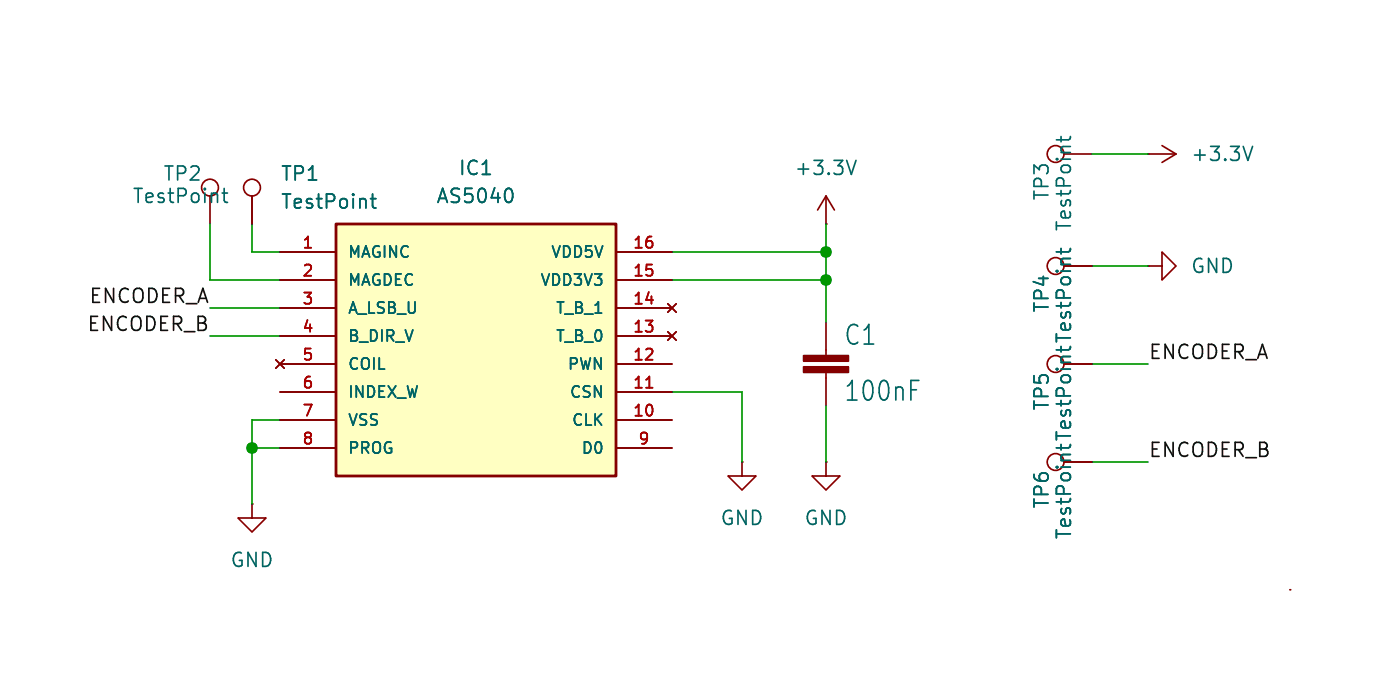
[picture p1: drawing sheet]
<svg xmlns="http://www.w3.org/2000/svg" width="127mm" height="63mm" viewBox="0 0 127 63" stroke-linecap="round" stroke-linejoin="round" font-family="sans-serif">
<g fill="none" stroke="#840000" stroke-width=".15">
<path d="M19 17.8v2.5M22.9 17.8v2.5M74.9 17.8l-.7 1.3M74.9 17.8v2.5M74.9 17.8l.8 1.3M96.5 14h2.6M104.1 14h.1M104.1 14h2.6M105.4 13.2l1.3 .8M106.7 14l-1.3 .7M74.9 20.3h.1M74.9 29.2v3.1"/>
<path d="M74.9 33.8v3M96.5 33h2.6M96.5 24.1h2.6M104.1 24.1h1.3v-1.2l1.3 1.2-1.3 1.3v-1.3M104.1 24.1h.1M22.9 45.7v1.3h-1.3l1.3 1.3 1.2-1.3h-1.2M22.9 45.7h.1M67.3 41.9v1.3h1.3l-1.3 1.3-1.3-1.3h1.3M67.3 41.9h.1M74.9 41.9v1.3h1.3l-1.3 1.3-1.2-1.3h1.2M74.9 41.9h.1M96.5 41.9h2.6"/>
<path d="M117 53.5h.1"/>
<circle cx="19" cy="17" r=".76"/>
<circle cx="22.9" cy="17" r=".76"/>
<circle cx="95.8" cy="14" r=".76"/>
<circle cx="95.8" cy="24.1" r=".76"/>
<circle cx="95.8" cy="33" r=".76"/>
<circle cx="95.8" cy="41.9" r=".76"/>
</g>
<g fill="none" stroke="#006464" stroke-width=".15">
<path d="M20.2 17.5h.4M20.3 17.1v1.1l.1 .1 .2 .1M33.6 18h.5M33.8 17.6v1.1l.1 .1 .2 .1M77.7 14.5l-.5 1.3M96.3 12.4v.5M97.1 12.4l-.1 .2-.1 .1h-1.1M113.6 13.3l-.4 1.2M82.6 34.5h.8M96.3 22.5v.5M96.3 31.4v.5M97.1 22.5l-.1 .3h-.1h-1.1"/>
<path d="M96.3 40.3v.5"/>
</g>
<g fill="#840000" stroke="#840000" stroke-width=".15">
<path d="M72.9 33.3h4.1v.5h-4.1z"/>
<path d="M72.9 32.3h4.1v.5h-4.1z"/>
</g>
<path d="M30.5 20.3h25.4v22.9h-25.4z" fill="#ffffc2"/>
<path d="M30.5 20.3h25.4v22.9h-25.4z" fill="none" stroke="#840000" stroke-width=".25"/>
<g fill="none" stroke="#840000" stroke-width=".15">
<path d="M22.9 17.8v2.5M25 32.6l.8 .8M25.4 22.9h5.1M25.4 38.1h5.1M25.4 35.6h5.1M25.4 33h5.1M25.4 30.5h5.1M25.4 27.9h5.1M25.4 25.4h5.1M25.8 32.6l-.8 .8M55.9 22.9h5.1M55.9 38.1h5.1"/>
<path d="M55.9 35.6h5.1M55.9 33h5.1M55.9 30.5h5.1M55.9 27.9h5.1M55.9 25.4h5.1M60.6 30.1l.7 .8M60.6 27.6l.7 .7M61.3 30.1l-.7 .8M61.3 27.6l-.7 .7M96.5 33h2.6M96.5 24.1h2.6M25.4 40.6h5.1"/>
<path d="M55.9 40.6h5.1M96.5 41.9h2.6"/>
</g>
<path d="M58.6 35.2h.6" fill="none" stroke="#a90000" stroke-width=".15"/>
<path d="M33.6 18h.5M33.8 17.6v1.1l.1 .1 .2 .1M46.3 17.2a.95 .95 0 0 1 0 1.1M96.3 22.5v.5M96.3 31.4v.5M97.1 22.5l-.1 .3h-.1h-1.1M96.3 40.3v.5" fill="none" stroke="#006464" stroke-width=".15"/>
<g fill="none" stroke="#009600" stroke-width=".15">
<path d="M99.1 14h5M19 20.3v5.1h6.4M19 30.5h6.4M19 27.9h6.4M22.9 20.3v2.6h2.5M25.4 38.1h-2.5v7.6M61 25.4h13.9M61 22.9h13.9M61 35.6h6.3v6.3M74.9 20.3v8.9M74.9 36.8v5.1M99.1 24.1h5"/>
<path d="M99.1 33h5M22.9 40.6h2.5M99.1 41.9h5"/>
</g>
<g fill="#009600" stroke="#009600" stroke-width=".15">
<circle cx="22.9" cy="40.6" r=".46"/>
<circle cx="74.9" cy="25.4" r=".46"/>
<circle cx="74.9" cy="22.9" r=".46"/>
</g>
<g font-size="2.5" fill="#006464">
<text x="76.5" y="31.5">C1</text>
<text x="76.5" y="36.6">100nF</text>
</g>
<g font-size="1.8" fill="#006464">
<text x="14.7" y="16.6">TP2</text>
<text x="25.4" y="16.6">TP1</text>
<text x="41.5" y="16.1">IC1</text>
<text x="72" y="16.1">+3.3V</text>
<text x="108" y="14.8">+3.3V</text>
<text x="11.9" y="18.6">TestPoint</text>
<text x="25.4" y="19.2">TestPoint</text>
<text x="39.5" y="18.6">AS5040</text>
<text x="95.4" y="18.3" transform="rotate(-90 95.4 18.3)">TP3</text>
<text x="97.4" y="21.1" transform="rotate(-90 97.4 21.1)">TestPoint</text>
<text x="95.4" y="28.4" transform="rotate(-90 95.4 28.4)">TP4</text>
<text x="108" y="25">GND</text>
<text x="97.4" y="31.2" transform="rotate(-90 97.4 31.2)">TestPoint</text>
<text x="95.4" y="37.3" transform="rotate(-90 95.4 37.3)">TP5</text>
<text x="97.4" y="40.1" transform="rotate(-90 97.4 40.1)">TestPoint</text>
<text x="65.3" y="47.9">GND</text>
<text x="72.9" y="47.9">GND</text>
<text x="95.4" y="46.2" transform="rotate(-90 95.4 46.2)">TP6</text>
<text x="20.8" y="51.7">GND</text>
<text x="97.4" y="49" transform="rotate(-90 97.4 49)">TestPoint</text>
</g>
<g font-size="1.8" fill="#0f0f0f">
<text x="8" y="27.6">ENCODER_A</text>
<text x="7.8" y="30.1">ENCODER_B</text>
<text x="104.1" y="32.7">ENCODER_A</text>
<text x="104.1" y="41.6">ENCODER_B</text>
</g>
<g font-size="1.4" fill="#a90000">
<text x="27.3" y="22.6">1</text>
<text x="57.3" y="22.6">16</text>
<text x="27.3" y="25.1">2</text>
<text x="27.3" y="27.7">3</text>
<text x="57.3" y="27.7">14</text>
<text x="57.3" y="25.1">15</text>
<text x="27.3" y="30.2">4</text>
<text x="27.3" y="32.8">5</text>
<text x="27.3" y="35.3">6</text>
<text x="57.3" y="35.3">11</text>
<text x="57.3" y="32.8">12</text>
<text x="57.3" y="30.2">13</text>
<text x="27.3" y="37.8">7</text>
<text x="27.3" y="40.4">8</text>
<text x="57.3" y="37.8">10</text>
<text x="57.8" y="40.4">9</text>
</g>
<g font-size="1.4" fill="#006464">
<text x="31.5" y="23.6">MAGINC</text>
<text x="49.9" y="23.6">VDD5V</text>
<text x="31.5" y="26.1">MAGDEC</text>
<text x="31.5" y="28.7">A_LSB_U</text>
<text x="48.9" y="26.1">VDD3V3</text>
<text x="50.3" y="28.7">T_B_1</text>
<text x="31.5" y="31.2">B_DIR_V</text>
<text x="31.5" y="33.8">COIL</text>
<text x="50.3" y="31.2">T_B_0</text>
<text x="51.4" y="33.8">PWN</text>
<text x="31.5" y="36.3">INDEX_W</text>
<text x="31.5" y="38.8">VSS</text>
<text x="31.5" y="41.4">PROG</text>
<text x="51.6" y="36.3">CSN</text>
<text x="51.8" y="38.8">CLK</text>
<text x="52.6" y="41.4">D0</text>
</g>
</svg>
